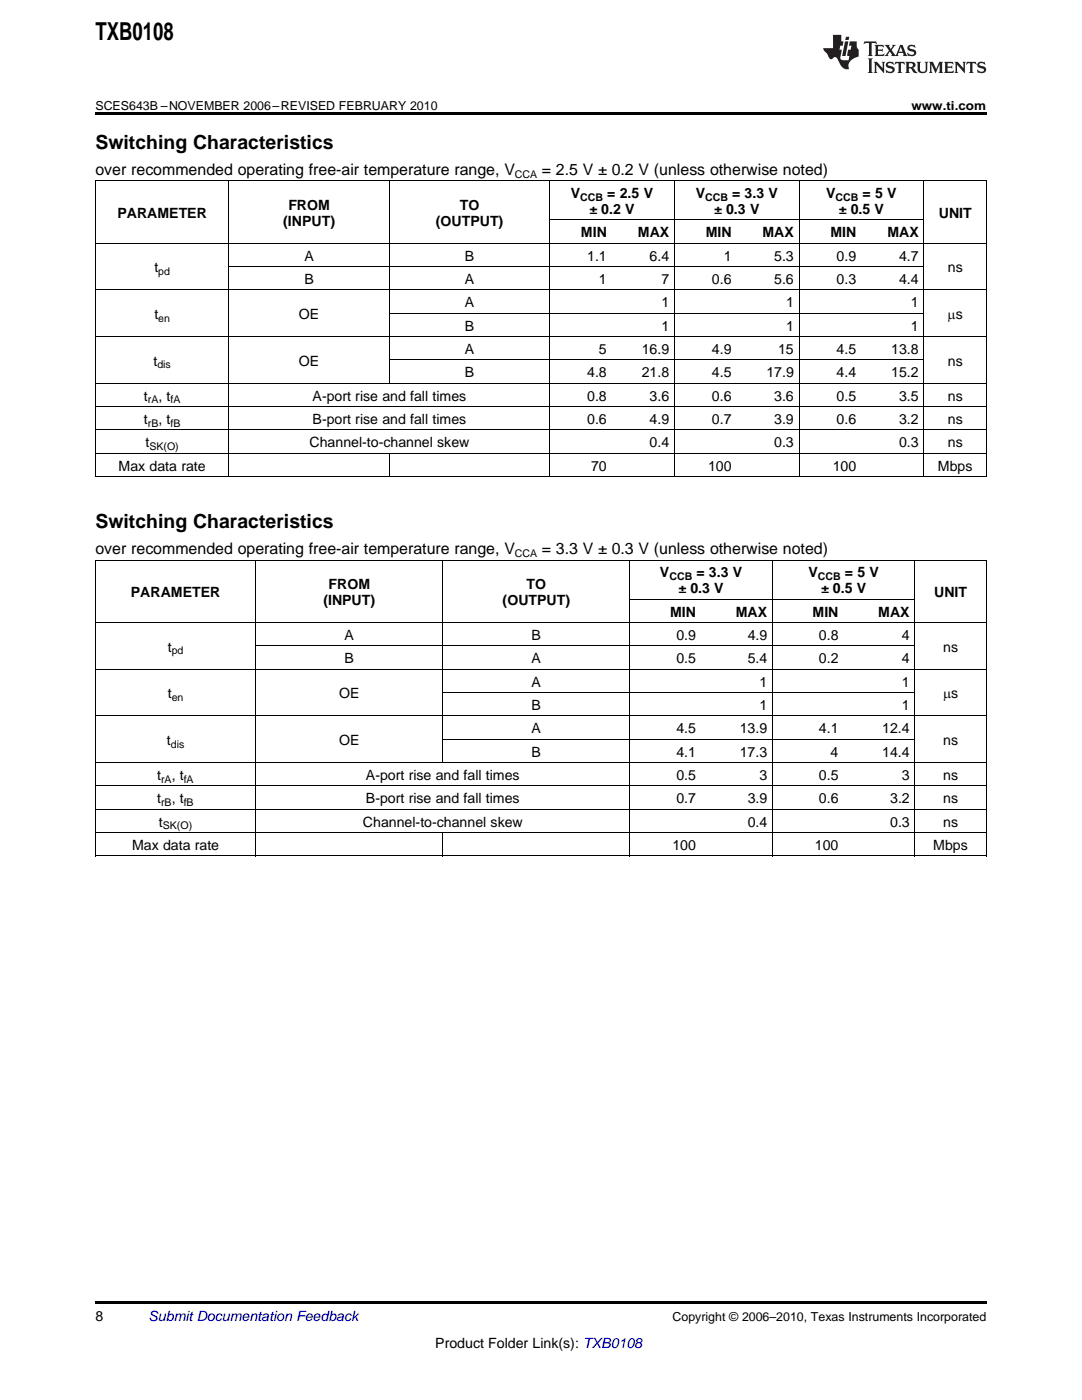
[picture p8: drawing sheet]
<svg xmlns="http://www.w3.org/2000/svg" width="216mm" height="279mm" viewBox="0 0 216 279" stroke-linecap="round" stroke-linejoin="round" font-family="sans-serif">
<g fill="#231f20">
<path d="M172.5 8.3l-.1 .5 .4-.2h.6v.1v2.1l-.2 .4h.9l-.2-.4v-2.1l.1-.1h.5l.5 .2-.2-.5zM174.5 9l.2 .3v1.5l-.2 .4h1.8l.2-.6a1.04 1.04 0 0 1-1.3 .2v-.7h.6l.3 .2v-.6l-.3 .2h-.6v-.6l.8-.1 .4 .3-.2-.5zM176.5 9l.9 1.1-.9 1.1h.8l-.2-.2 .4-.7 .5 .7-.2 .2h1.5l-.2-.2 .2-.4h.9l.1 .4-.2 .2h1l-.3-.3-.7-1.9h-.5l-.9 2-.8-1 .9-1h-.8l.1 .3-.4 .5-.3-.6 .1-.2zM179.7 9.3l.4 1h-.7zM181.3 9.1a.63 .63 0 0 0-.2 .7 .63 .63 0 0 0 .6 .4l.6 .2 .1 .2a.75 .75 0 0 1-.7 .4 .75 .75 0 0 1-.6-.5l.1 .7 .1-.1a1.11 1.11 0 0 0 1.5-.6 1.13 1.13 0 0 0-1.2-.8l-.1-.4a1.04 1.04 0 0 1 1.2 .2l-.2-.5-.2 .1-.4-.2zM173.2 11.7l.2 .3v2.2l-.2 .4h1l-.3-.4v-2.2l.3-.3zM174.3 12.3l.3 .4v1.5l-.3 .4h.8l-.2-.4v-1.3l1.5 1.7v-1.9l.2-.4h-.7l.2 .4v.9l-1.1-1.3zM177 12.5a.62 .62 0 0 0-.2 .7 .62 .62 0 0 0 .6 .4l.6 .1 .1 .3a.76 .76 0 0 1-.7 .3 .76 .76 0 0 1-.7-.4l.2 .7 .1-.1a1.11 1.11 0 0 0 1.5-.6 1.13 1.13 0 0 0-1.2-.8l-.1-.4a1.04 1.04 0 0 1 1.2 .2l-.2-.6-.2 .1-.5-.1zM178.7 12.3l-.2 .7a.61 .61 0 0 1 .8-.4v1.6l-.2 .4h.9l-.2-.4v-1.6a.63 .63 0 0 1 .7 .4l-.1-.7zM180.6 12.3l.3 .4v1.5l-.3 .4h1l-.2-.2-.1-.8 .6 .2a.76 .76 0 0 0 1.2 .7l-1-1a.58 .58 0 0 0 .6-.5 .58 .58 0 0 0-.5-.6zM181.4 12.7l.1-.1a.45 .45 0 0 1 .5 .1 .45 .45 0 0 1 .1 .5l-.8 .2zM182.9 12.3l.2 .2a2.17 2.17 0 0 0 .3 1.9 .99 .99 0 0 0 1.6-.6v-1.1l.2-.4h-.7l.2 .2a1.92 1.92 0 0 1-.2 1.8 .6 .6 0 0 1-.9-.5v-1.1l.2-.4zM185.4 12.3l.2 .4v1.5l-.2 .4h.7l-.2-.4v-1.4l.8 1.8 .8-1.8v1.4l-.2 .4h.9l-.2-.4v-1.5l.2-.4h-.8l-.6 1.5-.6-1.5zM188.4 12.3l.2 .4v1.5l-.2 .4h1.8l.1-.6a1.04 1.04 0 0 1-1.2 .2v-.7h.5l.4 .2v-.6l-.4 .2h-.5v-.7h.8l.3 .3-.1-.6zM190.5 12.3l.2 .4v1.5l-.2 .4h.7l-.2-.4v-1.3l1.5 1.7v-1.9l.2-.4h-.7l.2 .4v.9l-1.1-1.3zM192.9 12.3l-.1 .7a.61 .61 0 0 1 .7-.4l.1 1.6-.3 .4h1l-.3-.4 .1-1.6a.63 .63 0 0 1 .7 .4l-.1-.7zM195.2 12.5a.62 .62 0 0 0-.2 .7 .62 .62 0 0 0 .6 .4l.6 .1 .1 .3a.76 .76 0 0 1-.7 .3 .76 .76 0 0 1-.6-.4l.1 .7 .1-.1a1.11 1.11 0 0 0 1.6-.6 1.13 1.13 0 0 0-1.3-.8l-.1-.4a1.04 1.04 0 0 1 1.2 .2l-.1-.6-.2 .1-.5-.1z"/>
<path d="M166.2 7v2.6h-1.9v.4l.8 .9a.91 .91 0 0 0 1 .9 .56 .56 0 0 1 .5-.4 .56 .56 0 0 1 .5 .3l.4 .8a1.53 1.53 0 0 0 1.9 1.2 1.54 1.54 0 0 1 1-2.1l.9-.3v-1.4a1.52 1.52 0 0 1-.4-1.6h-1.3l-.2 .8h.5l-.2 .8h-.5l-.1 1v.2l.4 .1-.2 .8a1.93 1.93 0 0 1-1.6-.2l.3-1.9h-.5l.2-.8h.4l.2-.8h-.4v-1.3zM168.6 8.3l-.6 2.9h.7l.6-2.9zM168.8 7.3l-.1 .7h.6l.2-.7z"/>
</g>
<path d="M19 22.5h177.8v.5h-177.8zM19 259.7h177.8v.5h-177.8z" fill="#000"/>
<g fill="none" stroke="#000" stroke-width=".2">
<path d="M19 36.1h177.8M19.1 36.1v59.1M45.7 36.1v59.1M77.7 36.1v40.5M109.7 36.1v59.1M134.6 36.1v59.1M159.4 36.1v59.1M184.3 36.1v59.1M196.8 36.1v59.1M19 57.9h177.8M19 48.6h177.8M45.7 53.2h138.7"/>
<path d="M109.7 43.9h74.7M19 76.5h177.8M19 67.2h177.8M77.7 71.8h106.7M77.7 62.5h106.7M19 95.1h177.8M19 90.5h177.8M19 85.8h177.8M19 81.2h177.8M77.7 90.5v4.7M19 111.8h177.8M19.1 111.8v59.1"/>
<path d="M51 111.8v59.1M88.3 111.8v40.5M125.7 111.8v59.1M125.7 119.6h56.9M154.1 111.8v59.1M182.5 111.8v59.1M196.8 111.8v59.1M19 133.6h177.8M19 124.3h177.8M51 128.9h131.6M88.4 138.2h94.2M19 156.9h177.8"/>
<path d="M19 152.2h177.8M19 142.9h177.8M88.4 147.5h94.2M19 170.8h177.8M19 166.2h177.8M19 161.5h177.8M88.3 166.2v4.7"/>
</g>
<text font-size="4.9" x="19" y="7.9">TXB0108</text>
<g font-size="3.9">
<text x="19" y="29.7">Switching Characteristics</text>
<text x="19" y="105.4">Switching Characteristics</text>
</g>
<g font-size="3.2">
<text x="19" y="34.9">over recommended operating free-air temperature range, V</text>
<text x="108.1" y="34.9">= 2.5 V ± 0.2 V (unless otherwise noted)</text>
<text x="19" y="110.6">over recommended operating free-air temperature range, V</text>
<text x="108.1" y="110.6">= 3.3 V ± 0.3 V (unless otherwise noted)</text>
</g>
<g font-size="2.8">
<text x="57.5" y="41.8">FROM</text>
<text x="91.8" y="41.8">TO</text>
<text x="113.9" y="39.5">V</text>
<text x="121.2" y="39.5">= 2.5 V</text>
<text x="138.8" y="39.5">V</text>
<text x="146.1" y="39.5">= 3.3 V</text>
<text x="164.9" y="39.5">V</text>
<text x="172.1" y="39.5">= 5 V</text>
<text x="23.4" y="43.4">PARAMETER</text>
<text x="56.5" y="45">(INPUT)</text>
<text x="87" y="45">(OUTPUT)</text>
<text x="115.9" y="47.3">MIN</text>
<text x="117.6" y="42.7">± 0.2 V</text>
<text x="127.3" y="47.3">MAX</text>
<text x="140.8" y="47.3">MIN</text>
<text x="142.5" y="42.7">± 0.3 V</text>
<text x="152.2" y="47.3">MAX</text>
<text x="165.7" y="47.3">MIN</text>
<text x="167.4" y="42.7">± 0.5 V</text>
<text x="177.1" y="47.3">MAX</text>
<text x="187.3" y="43.4">UNIT</text>
<text x="60.7" y="52">A</text>
<text x="92.7" y="52">B</text>
<text x="117.2" y="52">1.1</text>
<text x="129.6" y="52">6.4</text>
<text x="144.4" y="52">1</text>
<text x="154.5" y="52">5.3</text>
<text x="166.9" y="52">0.9</text>
<text x="179.4" y="52">4.7</text>
<text x="30.8" y="54.3">t</text>
<text x="60.7" y="56.7">B</text>
<text x="92.7" y="56.7">A</text>
<text x="119.5" y="56.7">1</text>
<text x="132" y="56.7">7</text>
<text x="142.1" y="56.7">0.6</text>
<text x="154.5" y="56.7">5.6</text>
<text x="166.9" y="56.7">0.3</text>
<text x="179.4" y="56.7">4.4</text>
<text x="189.1" y="54.3">ns</text>
<text x="30.8" y="63.6">t</text>
<text x="59.7" y="63.6">OE</text>
<text x="92.7" y="61.3">A</text>
<text x="92.7" y="66">B</text>
<text x="132" y="61.3">1</text>
<text x="132" y="66">1</text>
<text x="156.8" y="61.3">1</text>
<text x="156.8" y="66">1</text>
<text x="181.8" y="61.3">1</text>
<text x="181.8" y="66">1</text>
<text x="189.1" y="63.6">ms</text>
<text x="92.7" y="70.6">A</text>
<text x="119.5" y="70.6">5</text>
<text x="128.1" y="70.6">16.9</text>
<text x="142.1" y="70.6">4.9</text>
<text x="155.3" y="70.6">15</text>
<text x="166.9" y="70.6">4.5</text>
<text x="177.8" y="70.6">13.8</text>
<text x="30.6" y="73">t</text>
<text x="59.7" y="73">OE</text>
<text x="92.7" y="75.3">B</text>
<text x="117.2" y="75.3">4.8</text>
<text x="128.1" y="75.3">21.8</text>
<text x="142.1" y="75.3">4.5</text>
<text x="152.9" y="75.3">17.9</text>
<text x="166.9" y="75.3">4.4</text>
<text x="177.8" y="75.3">15.2</text>
<text x="189.1" y="73">ns</text>
<text x="28.7" y="79.9">t</text>
<text x="31.6" y="79.9">, t</text>
<text x="62.4" y="79.9">A-port rise and fall times</text>
<text x="117.2" y="79.9">0.8</text>
<text x="129.6" y="79.9">3.6</text>
<text x="142.1" y="79.9">0.6</text>
<text x="154.5" y="79.9">3.6</text>
<text x="166.9" y="79.9">0.5</text>
<text x="179.4" y="79.9">3.5</text>
<text x="189.1" y="79.9">ns</text>
<text x="28.7" y="84.6">t</text>
<text x="29" y="89.3">t</text>
<text x="31.6" y="84.6">, t</text>
<text x="61.8" y="89.3">Channel-to-channel skew</text>
<text x="62.4" y="84.6">B-port rise and fall times</text>
<text x="117.2" y="84.6">0.6</text>
<text x="129.6" y="84.6">4.9</text>
<text x="129.6" y="89.3">0.4</text>
<text x="142.1" y="84.6">0.7</text>
<text x="154.5" y="84.6">3.9</text>
<text x="154.5" y="89.3">0.3</text>
<text x="166.9" y="84.6">0.6</text>
<text x="179.4" y="84.6">3.2</text>
<text x="179.4" y="89.3">0.3</text>
<text x="189.1" y="84.6">ns</text>
<text x="189.1" y="89.3">ns</text>
<text x="23.7" y="93.9">Max data rate</text>
<text x="117.9" y="93.9">70</text>
<text x="141.3" y="93.9">100</text>
<text x="166.2" y="93.9">100</text>
<text x="187.1" y="93.9">Mbps</text>
<text x="26.1" y="119.1">PARAMETER</text>
<text x="65.5" y="117.5">FROM</text>
<text x="105.1" y="117.5">TO</text>
<text x="131.7" y="115.2">V</text>
<text x="135.4" y="118.4">± 0.3 V</text>
<text x="139" y="115.2">= 3.3 V</text>
<text x="161.3" y="115.2">V</text>
<text x="163.8" y="118.4">± 0.5 V</text>
<text x="168.6" y="115.2">= 5 V</text>
<text x="186.4" y="119.1">UNIT</text>
<text x="64.5" y="120.7">(INPUT)</text>
<text x="100.3" y="120.7">(OUTPUT)</text>
<text x="133.7" y="123">MIN</text>
<text x="146.8" y="123">MAX</text>
<text x="162.1" y="123">MIN</text>
<text x="175.3" y="123">MAX</text>
<text x="33.5" y="130">t</text>
<text x="68.8" y="127.7">A</text>
<text x="106.1" y="127.7">B</text>
<text x="135" y="127.7">0.9</text>
<text x="149.2" y="127.7">4.9</text>
<text x="163.4" y="127.7">0.8</text>
<text x="180" y="127.7">4</text>
<text x="188.2" y="130">ns</text>
<text x="68.8" y="132.4">B</text>
<text x="106.1" y="132.4">A</text>
<text x="106.1" y="137">A</text>
<text x="135" y="132.4">0.5</text>
<text x="149.2" y="132.4">5.4</text>
<text x="151.5" y="137">1</text>
<text x="163.4" y="132.4">0.2</text>
<text x="180" y="132.4">4</text>
<text x="180" y="137">1</text>
<text x="33.5" y="139.3">t</text>
<text x="67.7" y="139.3">OE</text>
<text x="106.1" y="141.7">B</text>
<text x="151.5" y="141.7">1</text>
<text x="180" y="141.7">1</text>
<text x="188.2" y="139.3">ms</text>
<text x="33.3" y="148.7">t</text>
<text x="67.7" y="148.7">OE</text>
<text x="106.1" y="146.3">A</text>
<text x="135" y="146.3">4.5</text>
<text x="147.6" y="146.3">13.9</text>
<text x="163.4" y="146.3">4.1</text>
<text x="176" y="146.3">12.4</text>
<text x="188.2" y="148.7">ns</text>
<text x="31.4" y="155.6">t</text>
<text x="34.3" y="155.6">, t</text>
<text x="73" y="155.6">A-port rise and fall times</text>
<text x="106.1" y="151">B</text>
<text x="135" y="151">4.1</text>
<text x="135" y="155.6">0.5</text>
<text x="147.6" y="151">17.3</text>
<text x="151.5" y="155.6">3</text>
<text x="163.4" y="155.6">0.5</text>
<text x="165.7" y="151">4</text>
<text x="176" y="151">14.4</text>
<text x="180" y="155.6">3</text>
<text x="188.2" y="155.6">ns</text>
<text x="31.4" y="160.3">t</text>
<text x="34.3" y="160.3">, t</text>
<text x="73" y="160.3">B-port rise and fall times</text>
<text x="135" y="160.3">0.7</text>
<text x="149.2" y="160.3">3.9</text>
<text x="163.4" y="160.3">0.6</text>
<text x="177.6" y="160.3">3.2</text>
<text x="188.2" y="160.3">ns</text>
<text x="31.7" y="165">t</text>
<text x="72.4" y="165">Channel-to-channel skew</text>
<text x="149.2" y="165">0.4</text>
<text x="177.6" y="165">0.3</text>
<text x="188.2" y="165">ns</text>
<text x="26.4" y="169.6">Max data rate</text>
<text x="134.2" y="169.6">100</text>
<text x="162.6" y="169.6">100</text>
<text x="186.2" y="169.6">Mbps</text>
<text x="19" y="263.6">8</text>
<text x="86.9" y="269">Product Folder Link(s): TXB0108</text>
</g>
<text font-size="2.8" fill="#0000c8" x="29.6" y="263.6">Submit Documentation Feedback</text>
<g font-size="2.5">
<text x="19" y="21.9">SCES643B –NOVEMBER 2006–REVISED FEBRUARY 2010</text>
<text x="181.9" y="21.9">www.ti.com</text>
<text x="134.2" y="263.6">Copyright © 2006–2010, Texas Instruments Incorporated</text>
</g>
<g font-size="2.1">
<text x="102.7" y="35.5">CCA</text>
<text x="115.8" y="40.1">CCB</text>
<text x="140.7" y="40.1">CCB</text>
<text x="166.7" y="40.1">CCB</text>
<text x="31.6" y="54.9">pd</text>
<text x="31.6" y="64.2">en</text>
<text x="31.4" y="73.5">dis</text>
<text x="29.5" y="80.5">rA</text>
<text x="34" y="80.5">fA</text>
<text x="29.5" y="85.2">rB</text>
<text x="29.8" y="89.8">SK(O)</text>
<text x="34" y="85.2">fB</text>
<text x="102.7" y="111.2">CCA</text>
<text x="133.6" y="115.8">CCB</text>
<text x="163.2" y="115.8">CCB</text>
<text x="34.3" y="130.6">pd</text>
<text x="34.3" y="139.9">en</text>
<text x="34.1" y="149.2">dis</text>
<text x="32.1" y="156.2">rA</text>
<text x="32.1" y="160.9">rB</text>
<text x="36.7" y="156.2">fA</text>
<text x="36.7" y="160.9">fB</text>
<text x="32.5" y="165.5">SK(O)</text>
</g>
</svg>
